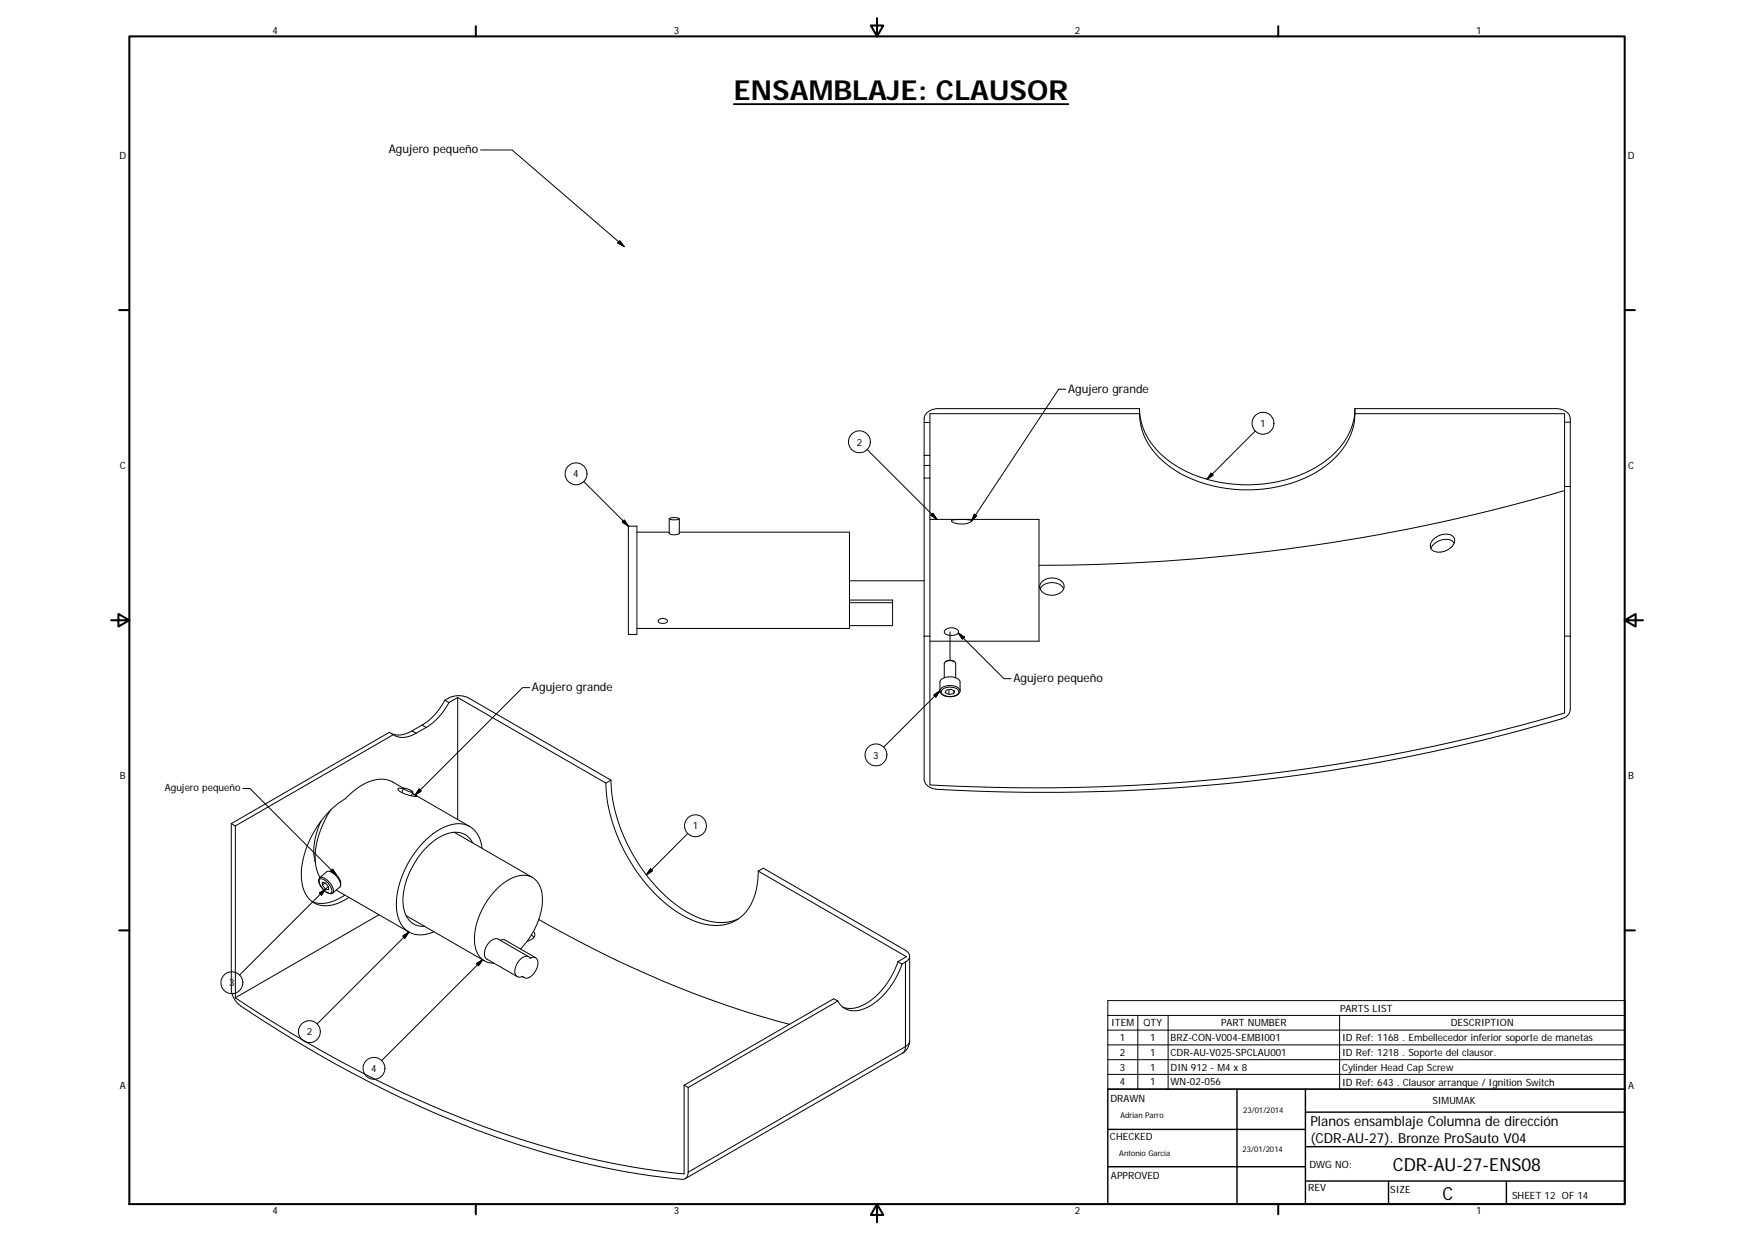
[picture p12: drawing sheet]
<svg xmlns="http://www.w3.org/2000/svg" width="594mm" height="420mm" viewBox="0 0 594 420" stroke-linecap="round" stroke-linejoin="round" font-family="sans-serif">
<g fill="none" stroke="#000" stroke-width=".34">
<path d="M162.8 50.8h10.6l38 32.7M209.9 81.5l1.5 2-2.1-1.2zM361 131.8h-2.4l-29.5 44.6M385.9 138.3a23 23 0 0 0 11.3 18.7 47.9 47.9 0 0 0 50.5 0 23 23 0 0 0 11.2-18.7M385.9 138.3v1.8h-70.9v2.9M385.9 138.3h-68a4.4 4.4 0 0 0-4.9 3.5v1.2M458.9 138.3v1.8M458.9 138.3h68.1a4.2 4.2 0 0 1 4.8 4.6M293.7 152.2l23.6 23.7M313 157.6v4.3M313 143v11.2M313 154.2v3.4"/>
<path d="M313 154.2h2M313 157.6h2M313 143h2M315 157.6v4.3M315 143v11.2M315 154.2v3.4M385.9 140.1a23 23 0 0 0 11.3 18.6 48.1 48.1 0 0 0 50.5 0 23 23 0 0 0 11.2-18.6M425.2 145.9l-16.4 16.4M458.9 140.1h71v2.8M529.9 142.9v21.8M529.9 142.9h1.9M531.8 142.9v21.8"/>
<path d="M197.7 163l15.1 15.1M211.4 176.1l1.4 2-2.1-1.4zM212.8 178.1h2.9v36.7h-2.9zM226.7 175.6v5l1.3 .5 1.2-.1 .9-.4v-5M226.7 175.6a4.1 4.1 0 0 1 3.4 0 3.9 3.9 0 0 1-3.4 0zM313 161.9h2M313 161.9v101.9a4.2 4.2 0 0 0 4.5 3.5 620.9 620.9 0 0 0 212.3-24.3 3.3 3.3 0 0 0 2-2.8v-24.8h-1.9M315 161.9v103.8a642.7 642.7 0 0 0 214.9-24.3v-76.7M315 175.9h36.9v41.2h-36.9M316 173.8l1.3 2.1-2-1.4zM322.3 176.2l3.4-.3a5 5 0 0 1 3.4 .5 6.1 6.1 0 0 1-6.8 0zM330 174.1l.8 .5-1.7 1.8z"/>
<path d="M410.2 160.2l.7 .7-2.1 1.4zM529.9 166.1a634.5 634.5 0 0 1-178 25.3M529.9 164.7h1.9M531.8 164.7v50.7M215.7 180.2h11M230.1 180.2h57.6v32.6h-72M287.7 196.6h25.3M353.1 196.8a5 5 0 0 1 7.1 .9 3.2 3.2 0 0 1-3.5 3.8 3.5 3.5 0 0 1-4.5-3.4zM360.3 199.3a4.8 4.8 0 0 0-8 .1M485.4 182.7a5.3 5.3 0 0 1 6.8-1 3 3 0 0 1-1.7 4.4 4.3 4.3 0 0 1-5.9-.5 2.64 2.64 0 0 1 .8-2.9zM492.5 183.9a4.4 4.4 0 0 0-6.1-.3l-1.2 1-.6 1M223.1 209.9a1.86 1.86 0 0 1 3 .5 2.07 2.07 0 0 1-3.2-.1z"/>
<path d="M287.7 203.2h14.6v.8M287.7 204h14.6M302.3 204v7.8h-14.6M313 215.4h2M320.2 213.2a3 3 0 0 1 4.5 .8 2.83 2.83 0 0 1-3.6 1 1.03 1.03 0 0 1-1.1-.6 1.03 1.03 0 0 1 .2-1.2zM321.8 213.9v9.6M324.6 214.3l15.4 15.5h2.4M324.6 214.3l2 1.4-.6 .7zM150.7 237.1l1.4 .7M150.7 237.1a21.3 21.3 0 0 1-7.7 8.4M150.7 237.1a8.1 8.1 0 0 1 5.4-1.5l2.7 .8 48.1 27.7M152.1 237.8a21.9 21.9 0 0 1-7.8 8.5"/>
<path d="M155 236.2v41.3M155 236.2l-2.9 1.6M155 236.2l50.2 28.9 1.7-1M179.4 232.8h-2.4l-36.4 36.4M316.3 235.3l2.1-1.4-1.4 2.1zM318.4 233.9a2.99 2.99 0 0 1 3.4-1.8 3 3 0 0 1 3.4 1.8M318.4 233.9a3.4 3.4 0 0 0 4.3 1.9l1.8-.7 .7-1.2M318.4 233.9l-19.1 19.1M318.4 233.9v-3a3.5 3.5 0 0 1 4.2-1.7 2.52 2.52 0 0 1 2.6 1.7v3M319.1 233.5a4.4 4.4 0 0 1 5.6 .3 1.53 1.53 0 0 1-1.6 1.9l-.8 .1a2.86 2.86 0 0 1-3.6-1.7zM319.8 229.4v-4.7a2.33 2.33 0 0 1 3.9 0v4.7M320.2 224l1.3-.5 1 .1 .8 .4"/>
<path d="M320.5 233.6l1.6-.2 1.3 .6-.4 .8-1.6 .3-1.3-.6zM321.4 233.5v1.6M323 233.8v1M133.2 248.7l-1.3-.8-53.6 30.9M133.2 248.7l-53.5 30.9M139.5 247.5a7.5 7.5 0 0 1-6.8 .9M139.5 247.5l1.4 .8M140.9 248.3a7 7 0 0 1-7.7 .4M143 245.5l-3.5 2M143 245.5l1.3 .8M144.3 246.3l-3.4 2M78.3 278.8l1.4 .8"/>
<path d="M78.3 278.8v56.4a7.9 7.9 0 0 0 3.2 5.4 376.9 376.9 0 0 0 101.1 49.1 239.3 239.3 0 0 0 49 9.6 2.21 2.21 0 0 0 1.5-2.4M79.7 279.6v58.2M82.2 267h2.5l29.3 29.4M108.7 278a20.9 20.9 0 0 0-1.9 14.1M112 274.2a26.8 26.8 0 0 0-4.7 20.2l1.1 2.7M136.1 268.3l.6-1.4-3.7-2.1a10.7 10.7 0 0 0-10.9 1.3l-2.3 1.7a27.4 27.4 0 0 1-6 4.8 32.8 32.8 0 0 0-11.7 24.6 9.1 9.1 0 0 0 6.4 9.3 12.7 12.7 0 0 0 9.7-2.7M136.6 267.1l-1-.2a.52 .52 0 0 0-.8 .2 .52 .52 0 0 0 .4 .7l2.6 1.2 3.3 .6-1.4-1M136.7 266.9a4.4 4.4 0 0 1 3.1 1.3 4.9 4.9 0 0 1-3.1-1.3zM139.7 268.6l19.4 11.2M139.8 268.2l-.5 1.2M142 267.1l.7 .7-2.1 1.4zM205.2 265.1a57.1 57.1 0 0 0 15.7 36.5 35.3 35.3 0 0 0 19.3 11.6 13.5 13.5 0 0 0 15.6-10.6l.7-3.1 .3-4.6"/>
<path d="M206.9 264.1a57.4 57.4 0 0 0 17.3 38.1 32.1 32.1 0 0 0 19.1 10.1 13.8 13.8 0 0 0 6.8-1.2M108.2 297.7a2.7 2.7 0 0 1 3.1 1.5l.3 .4a2.11 2.11 0 0 1 .4 2.8 4.6 4.6 0 0 1-3.9-4.5zM108.3 297.1a3.6 3.6 0 0 0 1.5 4.4l1.2 .8a1.52 1.52 0 0 0 1.7 0M108.3 297.1l2.4-2a4 4 0 0 1 3.9 2.4l.2 .3a2.21 2.21 0 0 1 .3 2.5l-2.4 2M108.3 297.1a4 4 0 0 1 3.9 2.4l.2 .4a2.25 2.25 0 0 1 .3 2.4M109.2 298.7l1 .3 1.1 1.3v1l-1.1-.3-1-1.3zM110.1 298.9l-.9 .8M112 295l.7-.7 1.3 2.1zM112.7 295.6a4.1 4.1 0 0 1 2.7 3.7M115.3 298.3l-.2 .1M153.8 281.8l26.6 15.3M160.1 285.4a6.7 6.7 0 0 0-9.2-2.9 25.5 25.5 0 0 0-13.4 16.1 14.4 14.4 0 0 0 1 12.8 6.1 6.1 0 0 0 5.3 2.2"/>
<path d="M163.3 287.2a8.5 8.5 0 0 0-6.9-8.3 16.3 16.3 0 0 0-12.7 6 31.6 31.6 0 0 0-9.4 23.1 8.5 8.5 0 0 0 6.9 8.4 11 11 0 0 0 5.8-.9M220.3 294.2l.7 .6-2.1 1.4zM233 282.2l-14.1 14M256.8 294.9l1.7-1 48.2 27.8a2.09 2.09 0 0 1 1.4 2 2.09 2.09 0 0 1-1.4 2M256.8 294.9l50.2 29-2.9 1.7M108.2 302.4l2-1.4-1.3 2.1zM111.2 300.2l-30.1 29.9M113.9 301.4l24.6 14.2-31.1 31.1M116.8 303a11.6 11.6 0 0 1-11.1 2.2M128.4 309.7l-48.7 28.1M136.5 316.9l2-1.3-1.4 2zM137.5 310l26.6 15.3"/>
<path d="M169.4 318.3l1.5-.1 10.5 6.1M180 316.6l.8 .7M180.7 315.3a1.87 1.87 0 0 1-1.3 3.1l-.8 .2M182.5 311.3a350 350 0 0 0 84.9 35.5M79.7 337.8a386.9 386.9 0 0 0 102.8 49.8 257.5 257.5 0 0 0 49.2 9.8v-30M161.4 326.3l2-1.4-1.3 2.1zM163.4 324.9l-34.1 34.2M176.3 321.3a23.6 23.6 0 0 0 7.1-19.7 6.3 6.3 0 0 0-9-4.7 23.8 23.8 0 0 0-12.9 15.6 13 13 0 0 0 1.1 11.6 5.7 5.7 0 0 0 4.7 2M176.4 324.7a2.05 2.05 0 0 1 3.2-.3 1.79 1.79 0 0 1 2.1 .1 1.79 1.79 0 0 1 .5 2.2 5 5 0 0 1-4.3 4.5l-.9-.7a1.78 1.78 0 0 1-2.2-.1 1.78 1.78 0 0 1-.4-2.1 6.4 6.4 0 0 1 2-3.6zM176.8 330.6l.7 .4M179.1 323.9l-10.3-5.9a3.9 3.9 0 0 0-4.4 3.1 2.98 2.98 0 0 0 .5 3.6l10.3 5.9M283.8 338.9l-1.4-.8-50.7 29.3"/>
<path d="M283.8 338.9l-50.7 29.3M304.1 325.6l1.4 .8M304.1 325.6a25 25 0 0 1-13.1 15.3 8.1 8.1 0 0 1-5.5 .1M305.5 326.4a24.7 24.7 0 0 1-13.3 15.3 6.4 6.4 0 0 1-8.4-2.8M306.7 325.7v28.7l-73.6 42.5M306.7 325.7l-1.2 .7M308.1 323.7v28.7M375.2 338.8h175.2v29.9h-175.2zM308.1 352.4a2.5 2.5 0 0 1-1.4 2 2.45 2.45 0 0 1-1 2.2M308.1 352.4a4.9 4.9 0 0 1-2.4 4.2l-73.6 42.5M375.2 343.8h175.2M375.2 348.8h175.2"/>
<path d="M375.2 353.8h175.2M375.2 358.8h175.2M385.4 343.8v24.9M395.6 343.8v24.9M453.7 343.8v24.9M231.7 367.4l1.4 .8v28.7M375.2 363.7h175.2"/>
<circle cx="291.1" cy="149.6" r="3.7"/>
<circle cx="427.8" cy="143.3" r="3.7"/>
<circle cx="195.1" cy="160.4" r="3.7"/>
<circle cx="296.7" cy="255.6" r="3.7"/>
<circle cx="235.5" cy="279.6" r="3.7"/>
<circle cx="78.5" cy="332.7" r="3.7"/>
<circle cx="104.8" cy="349.3" r="3.7"/>
<circle cx="126.7" cy="361.7" r="3.7"/>
</g>
<g fill="none" stroke="#000" stroke-width=".69">
<path d="M43.8 12.3h506.5v395.4h-506.5zM161.2 8.9v3.4M297 6.1v6.2l-2.1-3.7h4.3l-2.2 3.7M432.9 8.9v3.4M40.4 105h3.4M550.3 105h3.4M37.6 210h6.2l-3.7-2.1v4.2l3.7-2.1M550.3 210l3.7 2.1v-4.2l-3.7 2.1h6.2M40.4 315h3.4M550.3 315h3.4M161.2 407.7v3.4M297 407.7l2.2 3.7h-4.3l2.1-3.7v6.1"/>
<path d="M432.9 407.7v3.4"/>
</g>
<path d="M375.2 368.7h175.1v39h-175.1zM419 368.7v39M442.1 376.5h108.2M442.1 368.7v39M375.2 395h66.9M375.2 382.4h66.9M442.1 399.9h108.2M442.1 388.2h108.2M470.3 399.9v7.8M510.2 399.9v7.8" fill="none" stroke="#000" stroke-width=".48"/>
<g fill="#000" stroke="#000" stroke-width=".34">
<path d="M209.9 81.5l1.5 2-2.1-1.2zM211.4 176.1l1.4 2-2.1-1.4zM316 173.8l1.3 2.1-2-1.4zM330 174.1l.8 .5-1.7 1.8zM410.2 160.2l.7 .7-2.1 1.4zM324.6 214.3l2 1.4-.6 .7zM316.3 235.3l2.1-1.4-1.4 2.1zM142 267.1l.7 .7-2.1 1.4zM112 295l.7-.7 1.3 2.1zM220.3 294.2l.7 .6-2.1 1.4zM108.2 302.4l2-1.4-1.3 2.1zM136.5 316.9l2-1.3-1.4 2z"/>
<path d="M161.4 326.3l2-1.4-1.3 2.1z"/>
</g>
<path d="M248.5 35.3h113.4" fill="none" stroke="#000" stroke-width=".61"/>
<text font-size="9.3" x="248.6" y="33.7">ENSAMBLAJE: CLAUSOR</text>
<g font-size="6.1">
<text x="471.8" y="396.4">CDR-AU-27-ENS08</text>
<text x="488.6" y="406.3">C</text>
</g>
<g font-size="4.7">
<text x="443.8" y="381.3">Planos ensamblaje Columna de dirección</text>
<text x="443.8" y="386.9">(CDR-AU-27). Bronze ProSauto V04</text>
</g>
<g font-size="4">
<text x="131.7" y="52">Agujero pequeño</text>
<text x="361.8" y="132.9">Agujero grande</text>
<text x="180.2" y="233.9">Agujero grande</text>
<text x="343.2" y="230.9">Agujero pequeño</text>
</g>
<g font-size="3.4">
<text x="92.3" y="11.3">4</text>
<text x="228.2" y="11.3">3</text>
<text x="364.1" y="11.3">2</text>
<text x="499.9" y="11.3">1</text>
<text x="40.4" y="53.7">D</text>
<text x="551.4" y="53.7">D</text>
<text x="426.8" y="144.6">1</text>
<text x="290.2" y="150.9">2</text>
<text x="40.6" y="158.7">C</text>
<text x="194.2" y="161.6">4</text>
<text x="551.5" y="158.7">C</text>
<text x="295.8" y="256.8">3</text>
<text x="40.6" y="263.7">B</text>
<text x="551.5" y="263.7">B</text>
<text x="55.8" y="267.9">Agujero pequeño</text>
<text x="234.6" y="280.8">1</text>
<text x="77.6" y="334">3</text>
<text x="376.4" y="347.5">ITEM</text>
<text x="387.3" y="347.5">QTY</text>
<text x="413.6" y="347.5">PART NUMBER</text>
<text x="453.9" y="342.5">PARTS LIST</text>
<text x="491.4" y="347.5">DESCRIPTION</text>
<text x="103.9" y="350.5">2</text>
<text x="379.3" y="352.5">1</text>
<text x="389.6" y="352.5">1</text>
<text x="396.5" y="352.5">BRZ-CON-V004-EMBI001</text>
<text x="454.6" y="352.6">ID Ref: 1168 . Embellecedor inferior soporte de manetas</text>
<text x="379.3" y="357.5">2</text>
<text x="389.6" y="357.5">1</text>
<text x="396.5" y="357.5">CDR-AU-V025-SPCLAU001</text>
<text x="454.6" y="357.5">ID Ref: 1218 . Soporte del clausor.</text>
<text x="125.8" y="362.9">4</text>
<text x="379.3" y="362.5">3</text>
<text x="389.6" y="362.5">1</text>
<text x="396.5" y="362.5">DIN 912 - M4 x 8</text>
<text x="454.6" y="362.5">Cylinder Head Cap Screw</text>
<text x="40.6" y="368.7">A</text>
<text x="379.3" y="367.5">4</text>
<text x="389.6" y="367.5">1</text>
<text x="396.5" y="367.5">WN-02-056</text>
<text x="454.6" y="367.5">ID Ref: 643 . Clausor arranque / Ignition Switch</text>
<text x="551.5" y="368.7">A</text>
<text x="376.1" y="373.1">DRAWN</text>
<text x="485.1" y="373.9">SIMUMAK</text>
<text x="375.9" y="385.8">CHECKED</text>
<text x="443.5" y="395.5">DWG NO:</text>
<text x="376.3" y="399.1">APPROVED</text>
<text x="443.1" y="403.4">REV</text>
<text x="470.9" y="403.8">SIZE</text>
<text x="512.1" y="405.8">SHEET 12 OF 14</text>
<text x="92.3" y="411.1">4</text>
<text x="228.2" y="411.1">3</text>
<text x="364.1" y="411.1">2</text>
<text x="499.9" y="411.1">1</text>
</g>
<g font-size="2.7">
<text x="421" y="376.8">23/01/2014</text>
<text x="379.5" y="378.6">Adrian Parro</text>
<text x="420.8" y="389.9">23/01/2014</text>
<text x="379.1" y="391.4">Antonio García</text>
</g>
</svg>
